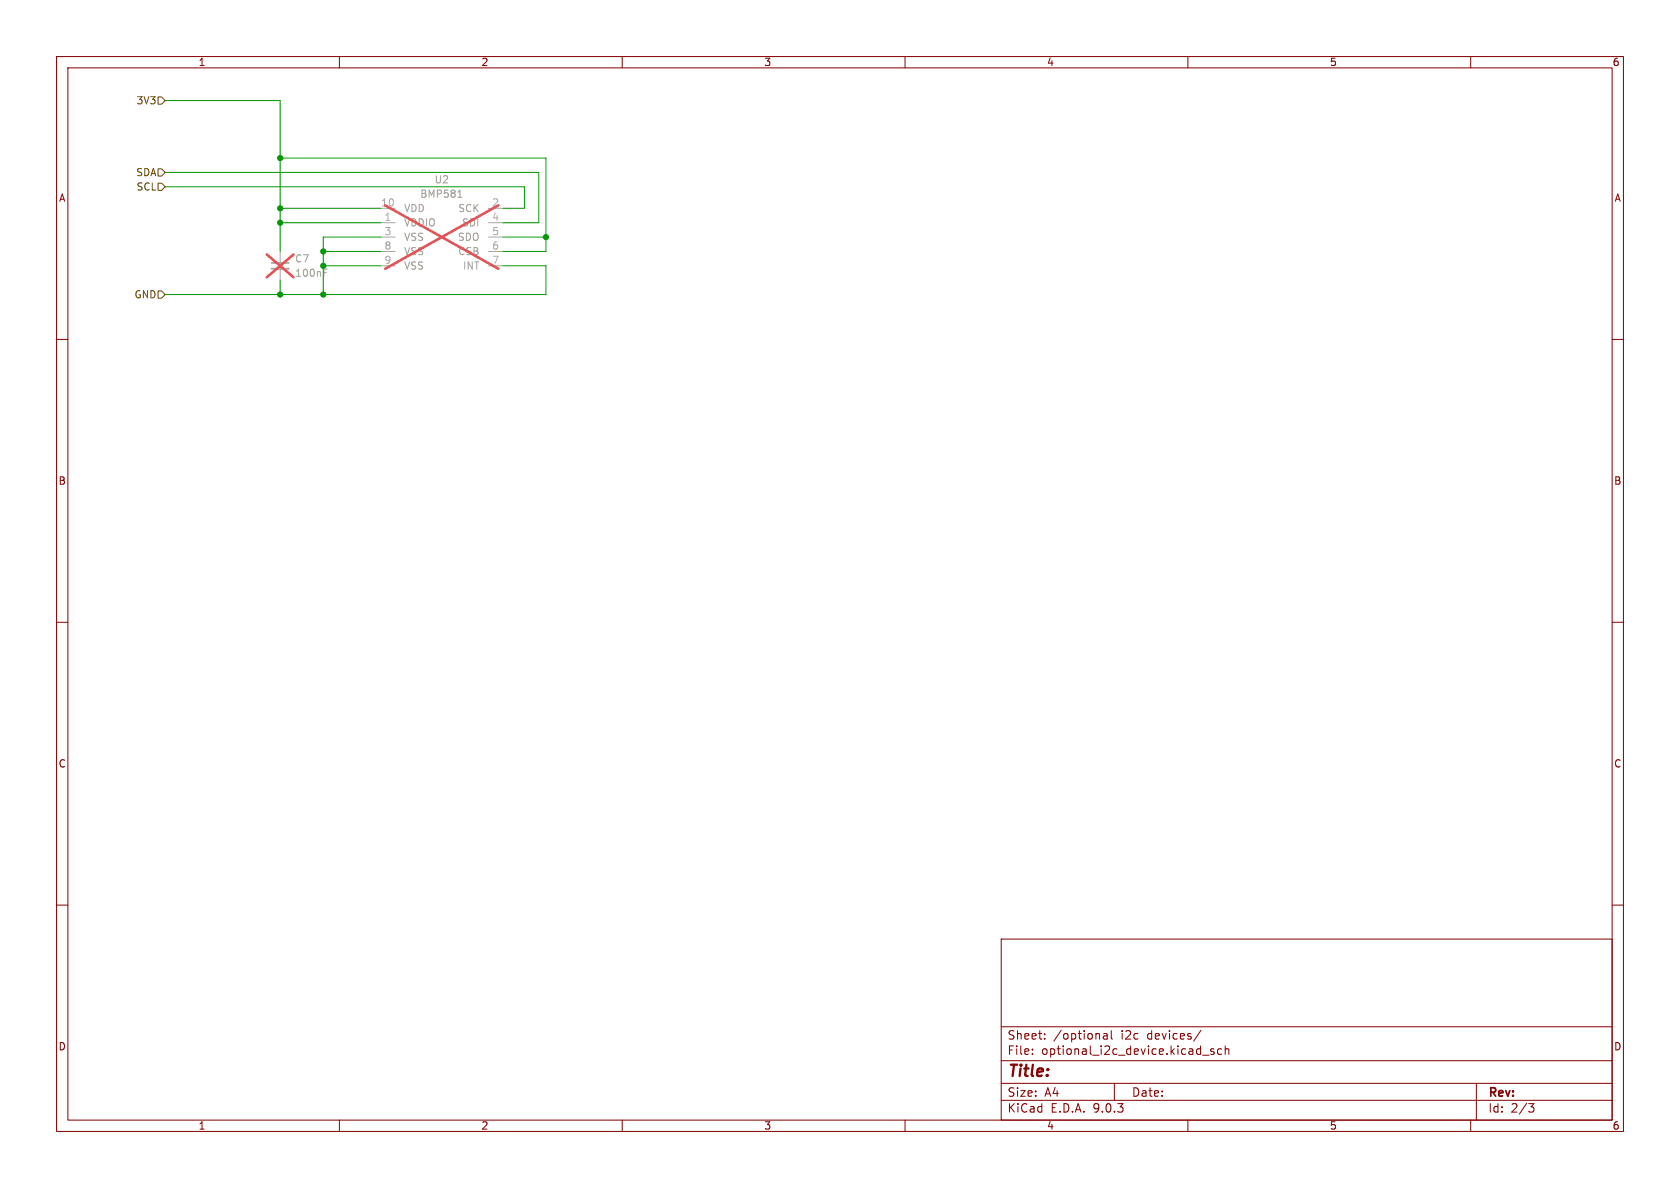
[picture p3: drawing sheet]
(kicad_sch
 (version 20250114)
 (generator "eeschema")
 (generator_version "9.0")
 (paper "A4")
 (lib_symbols
  (symbol "BMP581:BMP581"
   (pin_names
    (offset 1.5)) (exclude_from_sim no) (in_bom yes) (on_board yes)
   (property "Reference" "U" (at 0 7.62 0) (effects (font (size 1.27 1.27))))
   (property "Value" "BMP581" (at 0 -7.62 0) (effects (font (size 1.27 1.27))))
   (property "Footprint" "" (at 0 0 0) (effects (font (size 1.27 1.27)) (hide yes)))
   (property "Datasheet" "" (at 0 0 0) (effects (font (size 1.27 1.27)) (hide yes)))
   (property "Description" "" (at 0 0 0) (effects (font (size 1.27 1.27)) (hide yes)))
   (symbol "BMP581_1_1"
    (pin power_in line (at -10.16 5.08 0) (length 2.54) (name "VDD" (effects (font (size 1.27 1.27)))) (number "10" (effects (font (size 1.27 1.27)))))
    (pin power_in line (at -10.16 2.54 0) (length 2.54) (name "VDDIO" (effects (font (size 1.27 1.27)))) (number "1" (effects (font (size 1.27 1.27)))))
    (pin passive line (at -10.16 0 0) (length 2.54) (name "VSS" (effects (font (size 1.27 1.27)))) (number "3" (effects (font (size 1.27 1.27)))))
    (pin passive line (at -10.16 -2.54 0) (length 2.54) (name "VSS" (effects (font (size 1.27 1.27)))) (number "8" (effects (font (size 1.27 1.27)))))
    (pin passive line (at -10.16 -5.08 0) (length 2.54) (name "VSS" (effects (font (size 1.27 1.27)))) (number "9" (effects (font (size 1.27 1.27)))))
    (pin input line (at 11.43 5.08 180) (length 2.54) (name "SCK" (effects (font (size 1.27 1.27)))) (number "2" (effects (font (size 1.27 1.27)))))
    (pin bidirectional line (at 11.43 2.54 180) (length 2.54) (name "SDI" (effects (font (size 1.27 1.27)))) (number "4" (effects (font (size 1.27 1.27)))))
    (pin bidirectional line (at 11.43 0 180) (length 2.54) (name "SDO" (effects (font (size 1.27 1.27)))) (number "5" (effects (font (size 1.27 1.27)))))
    (pin input line (at 11.43 -2.54 180) (length 2.54) (name "CSB" (effects (font (size 1.27 1.27)))) (number "6" (effects (font (size 1.27 1.27)))))
    (pin output line (at 11.43 -5.08 180) (length 2.54) (name "INT" (effects (font (size 1.27 1.27)))) (number "7" (effects (font (size 1.27 1.27))))))
   (embedded_fonts no))
  (symbol "Device:C_Small"
   (pin_numbers (hide yes))
   (pin_names
    (offset 0.254) (hide yes)) (exclude_from_sim no) (in_bom yes) (on_board yes)
   (property "Reference" "C" (at 0.254 1.778 0) (effects (font (size 1.27 1.27)) (justify left)))
   (property "Value" "C_Small" (at 0.254 -2.032 0) (effects (font (size 1.27 1.27)) (justify left)))
   (property "Footprint" "" (at 0 0 0) (effects (font (size 1.27 1.27)) (hide yes)))
   (property "Datasheet" "~" (at 0 0 0) (effects (font (size 1.27 1.27)) (hide yes)))
   (property "Description" "Unpolarized capacitor, small symbol" (at 0 0 0) (effects (font (size 1.27 1.27)) (hide yes)))
   (symbol "C_Small_0_1"
    (polyline (pts (xy -1.524 0.508) (xy 1.524 0.508)) (stroke (width 0.3048) (type default)) (fill (type none)))
    (polyline (pts (xy -1.524 -0.508) (xy 1.524 -0.508)) (stroke (width 0.3302) (type default)) (fill (type none))))
   (symbol "C_Small_1_1"
    (pin passive line (at 0 2.54 270) (length 2.032) (name "~" (effects (font (size 1.27 1.27)))) (number "1" (effects (font (size 1.27 1.27)))))
    (pin passive line (at 0 -2.54 90) (length 2.032) (name "~" (effects (font (size 1.27 1.27)))) (number "2" (effects (font (size 1.27 1.27))))))
   (embedded_fonts no)))
 (junction
  (at 49.53 39.37)
  (diameter 0)
  (color 0 0 0 0))
 (junction
  (at 49.53 27.94)
  (diameter 0)
  (color 0 0 0 0))
 (junction
  (at 57.15 46.99)
  (diameter 0)
  (color 0 0 0 0))
 (junction
  (at 57.15 52.07)
  (diameter 0)
  (color 0 0 0 0))
 (junction
  (at 49.53 36.83)
  (diameter 0)
  (color 0 0 0 0))
 (junction
  (at 49.53 52.07)
  (diameter 0)
  (color 0 0 0 0))
 (junction
  (at 96.52 41.91)
  (diameter 0)
  (color 0 0 0 0))
 (junction
  (at 57.15 44.45)
  (diameter 0)
  (color 0 0 0 0))
 (wire
  (pts (xy 88.9 39.37) (xy 95.25 39.37))
  (stroke (width 0) (type default)))
 (wire
  (pts (xy 57.15 46.99) (xy 67.31 46.99))
  (stroke (width 0) (type default)))
 (wire
  (pts (xy 49.53 36.83) (xy 67.31 36.83))
  (stroke (width 0) (type default)))
 (wire
  (pts (xy 95.25 39.37) (xy 95.25 30.48))
  (stroke (width 0) (type default)))
 (wire
  (pts (xy 29.21 17.78) (xy 49.53 17.78))
  (stroke (width 0) (type default)))
 (wire
  (pts (xy 67.31 39.37) (xy 49.53 39.37))
  (stroke (width 0) (type default)))
 (wire
  (pts (xy 29.21 33.02) (xy 92.71 33.02))
  (stroke (width 0) (type default)))
 (wire
  (pts (xy 49.53 27.94) (xy 96.52 27.94))
  (stroke (width 0) (type default)))
 (wire
  (pts (xy 49.53 39.37) (xy 49.53 36.83))
  (stroke (width 0) (type default)))
 (wire
  (pts (xy 57.15 41.91) (xy 57.15 44.45))
  (stroke (width 0) (type default)))
 (wire
  (pts (xy 49.53 52.07) (xy 57.15 52.07))
  (stroke (width 0) (type default)))
 (wire
  (pts (xy 88.9 41.91) (xy 96.52 41.91))
  (stroke (width 0) (type default)))
 (wire
  (pts (xy 57.15 52.07) (xy 57.15 46.99))
  (stroke (width 0) (type default)))
 (wire
  (pts (xy 67.31 44.45) (xy 57.15 44.45))
  (stroke (width 0) (type default)))
 (wire
  (pts (xy 49.53 27.94) (xy 49.53 36.83))
  (stroke (width 0) (type default)))
 (wire
  (pts (xy 96.52 41.91) (xy 96.52 27.94))
  (stroke (width 0) (type default)))
 (wire
  (pts (xy 29.21 30.48) (xy 95.25 30.48))
  (stroke (width 0) (type default)))
 (wire
  (pts (xy 49.53 39.37) (xy 49.53 44.45))
  (stroke (width 0) (type default)))
 (wire
  (pts (xy 49.53 17.78) (xy 49.53 27.94))
  (stroke (width 0) (type default)))
 (wire
  (pts (xy 96.52 46.99) (xy 88.9 46.99))
  (stroke (width 0) (type default)))
 (wire
  (pts (xy 88.9 44.45) (xy 96.52 44.45))
  (stroke (width 0) (type default)))
 (wire
  (pts (xy 29.21 52.07) (xy 49.53 52.07))
  (stroke (width 0) (type default)))
 (wire
  (pts (xy 67.31 41.91) (xy 57.15 41.91))
  (stroke (width 0) (type default)))
 (wire
  (pts (xy 96.52 46.99) (xy 96.52 52.07))
  (stroke (width 0) (type default)))
 (wire
  (pts (xy 57.15 52.07) (xy 96.52 52.07))
  (stroke (width 0) (type default)))
 (wire
  (pts (xy 88.9 36.83) (xy 92.71 36.83))
  (stroke (width 0) (type default)))
 (wire
  (pts (xy 49.53 49.53) (xy 49.53 52.07))
  (stroke (width 0) (type default)))
 (wire
  (pts (xy 96.52 44.45) (xy 96.52 41.91))
  (stroke (width 0) (type default)))
 (wire
  (pts (xy 57.15 44.45) (xy 57.15 46.99))
  (stroke (width 0) (type default)))
 (wire
  (pts (xy 92.71 33.02) (xy 92.71 36.83))
  (stroke (width 0) (type default)))
 (hierarchical_label "GND"
  (shape input)
  (at 29.21 52.07 180)
  (effects (font (size 1.27 1.27)) (justify right)))
 (hierarchical_label "3V3"
  (shape input)
  (at 29.21 17.78 180)
  (effects (font (size 1.27 1.27)) (justify right)))
 (hierarchical_label "SDA"
  (shape input)
  (at 29.21 30.48 180)
  (effects (font (size 1.27 1.27)) (justify right)))
 (hierarchical_label "SCL"
  (shape input)
  (at 29.21 33.02 180)
  (effects (font (size 1.27 1.27)) (justify right)))
 (symbol
  (lib_id "Device:C_Small")
  (at 49.53 46.99 0)
  (unit 1)
  (exclude_from_sim no)
  (in_bom yes)
  (on_board yes)
  (dnp yes)
  (fields_autoplaced yes)
  (property "Reference" "C7" (at 52.07 45.7262 0) (effects (font (size 1.27 1.27)) (justify left)))
  (property "Value" "100nF" (at 52.07 48.2662 0) (effects (font (size 1.27 1.27)) (justify left)))
  (property "Footprint" "Capacitor_SMD:C_0805_2012Metric" (at 49.53 46.99 0) (effects (font (size 1.27 1.27)) (hide yes)))
  (property "Datasheet" "~" (at 49.53 46.99 0) (effects (font (size 1.27 1.27)) (hide yes)))
  (property "Description" "decoupling" (at 49.53 46.99 0) (effects (font (size 1.27 1.27)) (hide yes)))
  (pin "2")
  (pin "1"))
 (symbol
  (lib_id "BMP581:BMP581")
  (at 77.47 41.91 0)
  (unit 1)
  (exclude_from_sim no)
  (in_bom yes)
  (on_board yes)
  (dnp yes)
  (fields_autoplaced yes)
  (property "Reference" "U2" (at 78.105 31.75 0) (effects (font (size 1.27 1.27))))
  (property "Value" "BMP581" (at 78.105 34.29 0) (effects (font (size 1.27 1.27))))
  (property "Footprint" "Tinta:BMP581" (at 77.47 41.91 0) (effects (font (size 1.27 1.27)) (hide yes)))
  (property "Datasheet" "" (at 77.47 41.91 0) (effects (font (size 1.27 1.27)) (hide yes)))
  (property "Description" "" (at 77.47 41.91 0) (effects (font (size 1.27 1.27)) (hide yes)))
  (pin "7")
  (pin "3")
  (pin "8")
  (pin "6")
  (pin "2")
  (pin "10")
  (pin "1")
  (pin "9")
  (pin "4")
  (pin "5")))
